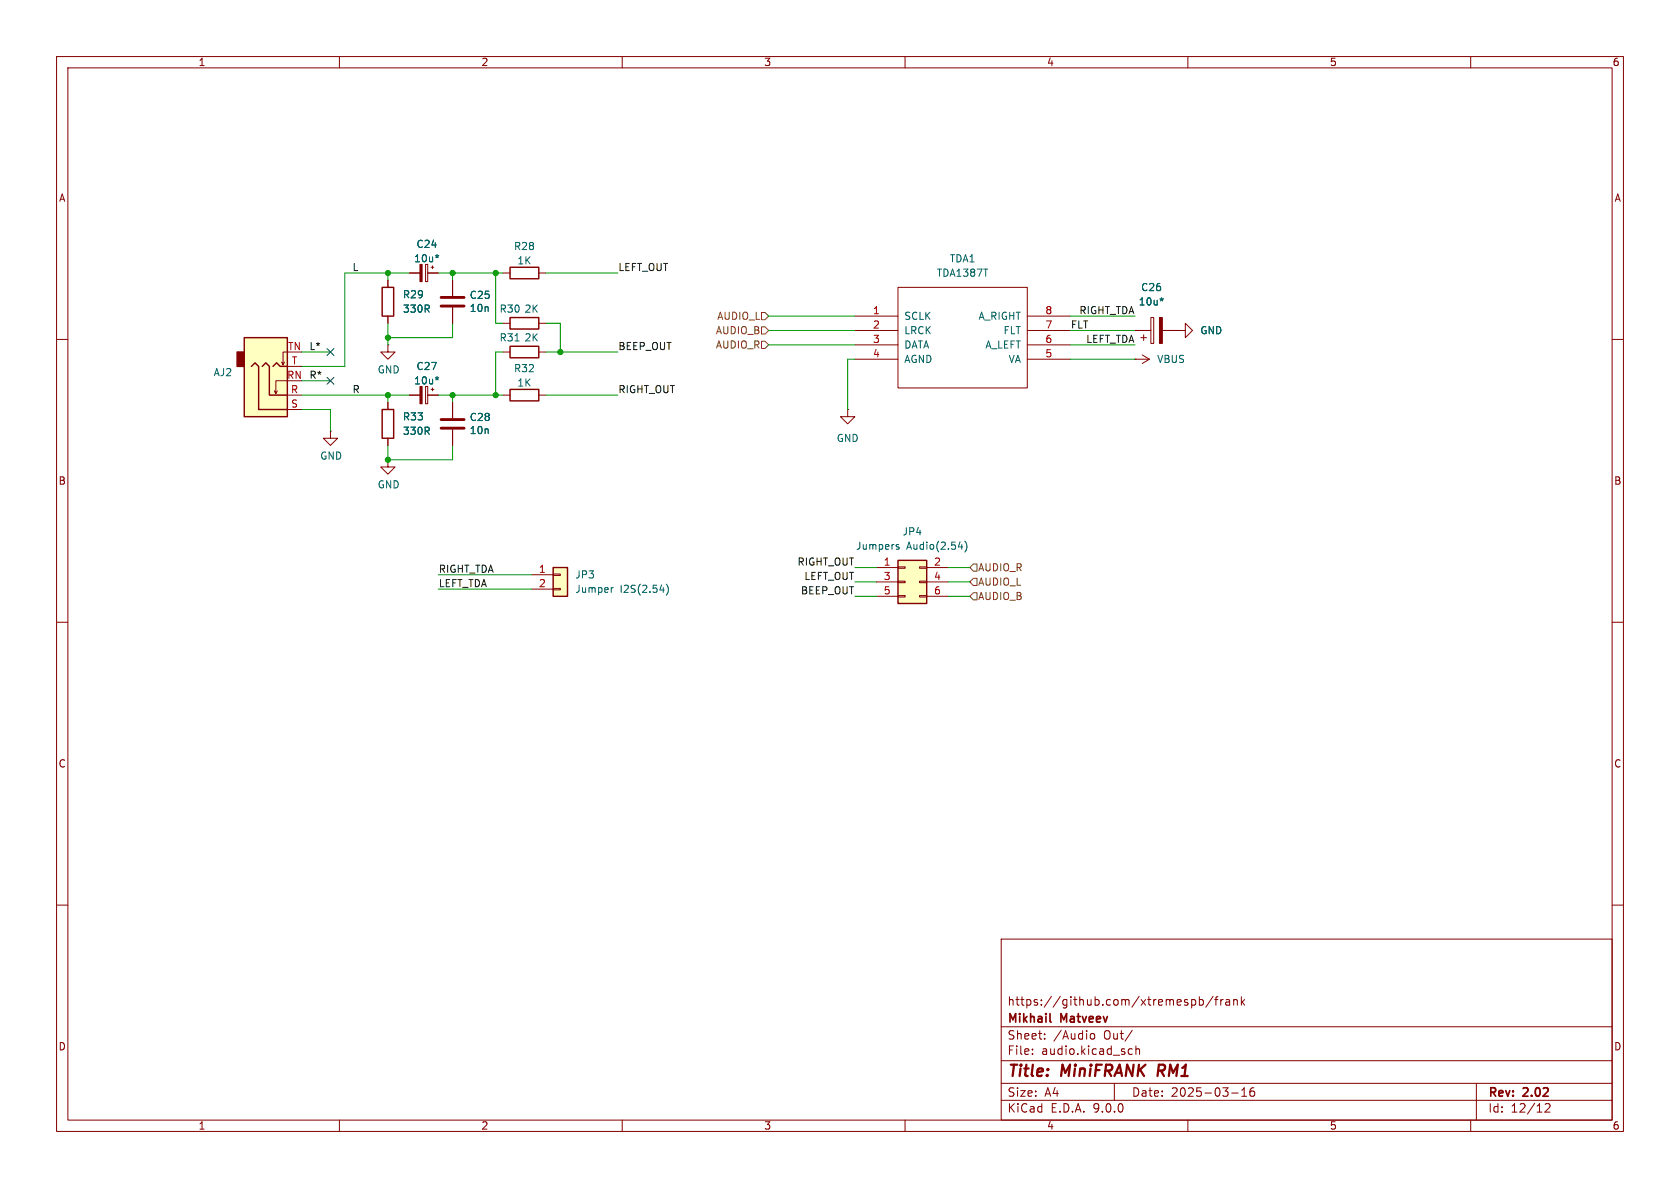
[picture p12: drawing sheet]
<svg xmlns="http://www.w3.org/2000/svg" width="297mm" height="210mm" viewBox="0 0 297 210" stroke-linecap="round" stroke-linejoin="round" font-family="sans-serif">
<g fill="none" stroke="#840000" stroke-width=".18">
<path d="M10 10h277v190h-277zM12 12h273v186h-273zM60 10v2M110 10v2M160 10v2M210 10v2M260 10v2M10 60h2M149.9 72.4v1.3h1.2l-1.2 1.2-1.3-1.2h1.3M149.9 72.4h.1M285 60h2M10 110h2"/>
<path d="M285 110h2M10 160h2M177 166h108v32h-108zM210.7 176.8l.4-.1 .3 .3v.4l-.2 .2h-.5M212 176.8l.5-.1 .2 .3v.4l-.1 .2h-.6M212 176.2v1.5M214.5 176.1l-1.3 2M214.7 176.7h.6M215.3 176.2l-.3 .2v1.3M215.8 176.7v1M216.2 176.7l-.2 .1-.2 .2M216.7 176.8h.6l.1 .9"/>
<path d="M217.4 177.1h-.5a.29 .29 0 0 0-.2 .3 .29 .29 0 0 0 .2 .3l.5-.1M218.1 176.8l.2-.1 .4 .1v.9M218.1 176.7v1M219.5 176.2v1.5M219.6 177.1l.4 .6M220 176.7l-.5 .6M285 160h2M60 198v2M110 198v2M160 198v2M177 194.5h108M177 191.5h108"/>
<path d="M177 187.5h108M177 181.5h108M182.5 186.3v.1M182.5 185.5v.1M184.7 183.6v.1M184.7 182.8v.1M192.7 183l.3-.3 .4 .1 .1 .2v.4l-.1 .2-.4 .1-.3-.3M197 191.5v3M199.6 186.3h.6M199.6 185.5h.6M200.2 182.1l-1.3 2M200.8 185.5l.2-.1 .4 .1 .1 .9"/>
<path d="M200.8 184.9v1.5M210 198v2M217.7 193.2h1.2M219.5 193.8h.9M219.5 192.7l.5-.4v1.5M221.7 192.3a.59 .59 0 0 0-.7 .6v.6l.1 .2 .4 .1 .2-.1 .1-.5-.1-.3h-.5l-.2 .3M260 198v2M261 191.5v6.5M273.2 195.2l.5-.1 .3 .1v.3l-.9 1.1h.9"/>
</g>
<path d="M204.9 188.2l-.3 2" fill="none" stroke="#840000" stroke-width=".4"/>
<path d="M185.6 180.5l.2 .2" fill="none" stroke="#840000" stroke-width=".3"/>
<path d="M97.8 100.3h2.5v5.1h-2.5z" fill="#ffffc2"/>
<path d="M67.6 50.8h2v5.1h-2zM90.2 47.2h5v2.1h-5zM90.2 56.1h5v2.1h-5zM67.6 72.4h2v5.1h-2zM97.8 100.3h2.5v5.1h-2.5z" fill="none" stroke="#840000" stroke-width=".25"/>
<g fill="none" stroke="#840000" stroke-width=".18">
<path d="M68.6 49.5v1.3M68.6 55.9v1.3M72.4 48.3h1.8M75.2 46.7h.4v3.1h-.4zM75.6 48.3h1.9M76.2 47.2h.5M76.5 47v.5M88.9 48.3h1.3M88.9 57.2h1.3M95.2 48.3h1.3M95.2 57.2h1.3M151.1 55.9h7.6"/>
<path d="M151.1 58.4h7.6M158.7 50.8h22.9v17.8h-22.9zM181.6 55.9h7.6M181.6 58.4h7.6M68.6 71.1v1.3M68.6 77.5v1.2M80 71.1v2.8M80 75.9v2.8M151.1 61h7.6M151.1 63.5h7.6M181.6 61h7.6M181.6 63.5h7.6"/>
<path d="M68.6 81.3v1.3h1.2l-1.2 1.2-1.3-1.2h1.3M68.6 81.3h.1M94 101.6h3.8M94 104.1h3.8M97.8 101.5h1.3v.2h-1.3zM97.8 104h1.3v.3h-1.3z"/>
</g>
<path d="M77.6 45.2l-.3 .1 .1 .3M108.4 103.9l-.3 .1M116.6 104.3h.8M117.8 103.3a1.46 1.46 0 0 1 0 1.9" fill="none" stroke="#006464" stroke-width=".18"/>
<path d="M78 74.2h4M78 75.7h4" fill="none" stroke="#840000" stroke-width=".51"/>
<path d="M74.2 46.7h.4v3.1h-.4z" fill="#840000" stroke="#840000" stroke-width=".18"/>
<path d="M43.2 59.7h7.6v14h-7.6z" fill="#ffffc2"/>
<path d="M41.9 62.2h1.3v2.6h-1.3z" fill="#840000" stroke="#840000" stroke-width=".25"/>
<path d="M43.2 59.7h7.6v14h-7.6zM44.4 64.8l.7-.7 .6 .7v7.6h5.1M46.4 64.8l.6-.7 .6 .7v5.1h3.2M48.3 64.8l.6-.7 .6 .7h1.3M90.2 68.8h5v2.1h-5zM90.2 61.2h5v2h-5z" fill="none" stroke="#840000" stroke-width=".25"/>
<g fill="none" stroke="#840000" stroke-width=".18">
<path d="M80 49.5v2.8M80 54.4v2.8M200.7 58.4h2.8M201.7 59.7h1M202.2 59.2v1M203.5 56.1h.5v4.6h-.5zM205.5 58.4h2.8M208.3 58.4h1.2v-1.2l1.3 1.2-1.3 1.3v-1.3M208.3 58.4h.1M49 69.1l-.2 .5M50.3 64l-.3 .5M50.8 67.3h-2v2.3l-.3-.5"/>
<path d="M50.8 62.2h-.8v2.3l-.2-.5M50.8 72.4h2.5M50.8 69.9h2.5M50.8 64.8h2.5M58.4 76.2v1.3h1.3l-1.3 1.2-1.3-1.2h1.3M58.4 76.2h.1M68.6 61v1.2h1.2l-1.2 1.3-1.3-1.3h1.3M68.6 61h.1M72.4 69.9h1.8M75.2 68.3h.4v3.1h-.4zM75.6 69.9h1.9M76.2 68.8h.5"/>
<path d="M76.5 68.6v.5M88.9 69.9h1.3M88.9 62.2h1.3M95.2 69.9h1.3M95.2 62.2h1.3M200.7 63.5h.1M200.7 63.5h2.5M201.9 62.7l1.3 .8M203.2 63.5l-1.3 .8"/>
</g>
<g fill="#840000" stroke="#840000" stroke-width=".18">
<path d="M74.2 68.3h.4v3.1h-.4z"/>
<path d="M205 56.1h.5v4.6h-.5z"/>
</g>
<path d="M205.7 52.8l-.3 .2 .1 .2M77.6 66.8l-.3 .1 .1 .2M91 60.3h.8" fill="none" stroke="#006464" stroke-width=".18"/>
<path d="M78 52.6h4M78 54.1h4" fill="none" stroke="#840000" stroke-width=".51"/>
<path d="M158.7 99.1h5.1v7.6h-5.1z" fill="#ffffc2"/>
<path d="M158.7 99.1h5.1v7.6h-5.1z" fill="none" stroke="#840000" stroke-width=".25"/>
<g fill="none" stroke="#840000" stroke-width=".18">
<path d="M68.6 49.5v1.3M68.6 55.9v1.3M72.4 48.3h1.8M75.6 48.3h1.9M80 49.5v2.8M80 54.4v2.8M200.7 58.4h2.8M205.5 58.4h2.8M208.3 58.4h.1M68.6 71.1v1.3M68.6 77.5v1.2M72.4 69.9h1.8"/>
<path d="M75.6 69.9h1.9M80 71.1v2.8M80 75.9v2.8M154.9 100.3h3.8M154.9 102.9h3.8M154.9 105.4h3.8M158.7 100.2h1.3v.3h-1.3zM158.7 102.7h1.3v.3h-1.3zM158.7 105.3h1.3v.2h-1.3zM162.6 100.2h1.2v.3h-1.2zM162.6 102.7h1.2v.3h-1.2zM162.6 105.3h1.2v.2h-1.2z"/>
<path d="M163.8 100.3h3.8M163.8 102.9h3.8M163.8 105.4h3.8"/>
</g>
<path d="M77.6 45.2l-.3 .1 .1 .3M205.7 52.8l-.3 .2 .1 .2M77.6 66.8l-.3 .1 .1 .2M158.5 96.6l.5 .3-.1 .1-.4 .1M158.5 96.3h.4M169.4 96.7h.8M170 96.3v.8M170.6 95.6a1.46 1.46 0 0 1 0 2" fill="none" stroke="#006464" stroke-width=".18"/>
<path d="M134.6 57.8h.7l.6 .6-.6 .7h-.7zM134.6 55.2h.7l.6 .7-.6 .6h-.7zM134.6 60.3h.7l.6 .7-.6 .6h-.7zM172.1 99.7h.6v1.3h-.6l-.7-.7zM172.1 104.8h.6v1.2h-.6l-.7-.6zM172.1 102.2h.6v1.3h-.6l-.7-.6z" fill="none" stroke="#725600" stroke-width=".18"/>
<g fill="none" stroke="#009600" stroke-width=".18">
<path d="M68.6 48.3v1.2M68.6 57.2v3.8M72.4 48.3h-11.4v16.5h-7.7M77.5 48.3h11.4M80 48.3v1.2M80 57.2v2.5h-11.4M87.6 48.3v8.9h1.3M96.5 48.3h12.7M96.5 57.2h2.6v5M135.9 55.9h15.2M135.9 58.4h15.2M189.2 55.9h11.5"/>
<path d="M189.2 58.4h11.5M53.3 69.9h19.1M53.3 67.3h5.1M53.3 62.2h5.1M53.3 72.4h5.1v3.8M68.6 78.7v2.6h11.4v-2.6M68.6 69.9v1.2M77.5 69.9h11.4M80 69.9v1.2M88.9 62.2h-1.3v7.7M96.5 69.9h12.7M96.5 62.2h12.7"/>
<path d="M135.9 61h15.2M151.1 63.5h-1.2v8.9M189.2 61h11.5M189.2 63.5h11.5M77.5 104.1h16.5M77.5 101.6h16.5M151.1 102.9h3.8M151.1 100.3h3.8M151.1 105.4h3.8M167.6 102.9h3.8M167.6 100.3h3.8M167.6 105.4h3.8"/>
</g>
<path d="M57.8 61.6l1.2 1.2M57.8 66.7l1.2 1.2M59 61.6l-1.2 1.2M59 66.7l-1.2 1.2" fill="none" stroke="#000084" stroke-width=".18"/>
<g fill="#009600" stroke="#009600" stroke-width=".18">
<circle cx="68.6" cy="69.9" r=".46"/>
<circle cx="87.6" cy="69.9" r=".46"/>
<circle cx="80" cy="69.9" r=".46"/>
<circle cx="68.6" cy="81.3" r=".46"/>
<circle cx="99.1" cy="62.2" r=".46"/>
<circle cx="68.6" cy="48.3" r=".46"/>
<circle cx="87.6" cy="48.3" r=".46"/>
<circle cx="80" cy="48.3" r=".46"/>
<circle cx="68.6" cy="59.7" r=".46"/>
</g>
<g font-size="2.8" fill="#840000">
<text x="178" y="190.9">Title:</text>
<text x="187.7" y="190.9">MiniFRANK</text>
<text x="205.5" y="190.9">RM1</text>
</g>
<g font-size="2.1" fill="#840000">
<text x="178" y="178">https://github.com/xtremespb/frank</text>
<text x="178" y="184">Sheet:</text>
<text x="178" y="181.2">Mikhail</text>
<text x="186.2" y="184">/Audio</text>
<text x="187.6" y="181.2">Matveev</text>
<text x="195.2" y="184">Out/</text>
<text x="178" y="186.7">File:</text>
<text x="184.1" y="186.7">audio.kicad_sch</text>
<text x="178" y="196.9">KiCad</text>
<text x="178" y="194.1">Size:</text>
<text x="184.7" y="194.1">A4</text>
<text x="185.7" y="196.9">E.D.A.</text>
<text x="193.3" y="196.9">9.0.0</text>
<text x="200" y="194.1">Date:</text>
<text x="207" y="194.1">2025-03-16</text>
<text x="263" y="194.3">Rev:</text>
<text x="263" y="196.9">Id:</text>
<text x="267.1" y="196.9">12/12</text>
<text x="269.4" y="194.3">2.02</text>
</g>
<g font-size="1.8" fill="#840000">
<text x="35" y="11.9">1</text>
<text x="85" y="11.9">2</text>
<text x="135" y="11.9">3</text>
<text x="185" y="11.9">4</text>
<text x="235" y="11.9">5</text>
<text x="285" y="11.9">6</text>
<text x="10.3" y="35.9">A</text>
<text x="285.3" y="35.9">A</text>
<text x="10.3" y="85.9">B</text>
<text x="285.3" y="85.9">B</text>
<text x="10.3" y="135.9">C</text>
<text x="285.3" y="135.9">C</text>
<text x="10.3" y="185.9">D</text>
<text x="285.3" y="185.9">D</text>
<text x="35" y="199.9">1</text>
<text x="85" y="199.9">2</text>
<text x="135" y="199.9">3</text>
<text x="185" y="199.9">4</text>
<text x="235" y="199.9">5</text>
<text x="285" y="199.9">6</text>
</g>
<g font-size="1.8" fill="#0f0f0f">
<text x="62.2" y="48">L</text>
<text x="109.2" y="48">LEFT_OUT</text>
<text x="189.2" y="58.2">FLT</text>
<text x="190.7" y="55.6">RIGHT_TDA</text>
<text x="54.6" y="62">L*</text>
<text x="109.2" y="62">BEEP_OUT</text>
<text x="191.9" y="60.7">LEFT_TDA</text>
<text x="54.6" y="67">R*</text>
<text x="62.2" y="69.6">R</text>
<text x="109.2" y="69.6">RIGHT_OUT</text>
<text x="77.5" y="101.3">RIGHT_TDA</text>
<text x="140.9" y="100.1">RIGHT_OUT</text>
<text x="77.5" y="103.9">LEFT_TDA</text>
<text x="141.5" y="105.1">BEEP_OUT</text>
<text x="142.1" y="102.6">LEFT_OUT</text>
</g>
<g font-size="1.8" fill="#006464">
<text x="73.1" y="46.6">10u*</text>
<text x="73.5" y="44">C24</text>
<text x="90.8" y="44.4">R28</text>
<text x="91.4" y="46.9">1K</text>
<text x="167.8" y="46.6">TDA1</text>
<text x="71.1" y="52.9">R29</text>
<text x="82.9" y="53">C25</text>
<text x="165.5" y="49.1">TDA1387T</text>
<text x="201.6" y="51.7">C26</text>
<text x="71.1" y="55.5">330R</text>
<text x="82.9" y="55.3">10n</text>
<text x="88.2" y="55.5">R30</text>
<text x="92.6" y="55.5">2K</text>
<text x="159.8" y="56.7">SCLK</text>
<text x="159.8" y="59.3">LRCK</text>
<text x="172.9" y="56.7">A_RIGHT</text>
<text x="177.3" y="59.3">FLT</text>
<text x="201.2" y="54.2">10u*</text>
<text x="212.1" y="59.3">GND</text>
<text x="73.5" y="65.6">C27</text>
<text x="88.2" y="60.6">R31</text>
<text x="90.8" y="66">R32</text>
<text x="92.6" y="60.6">2K</text>
<text x="159.8" y="61.8">DATA</text>
<text x="159.8" y="64.4">AGND</text>
<text x="174.1" y="61.8">A_LEFT</text>
<text x="178.2" y="64.4">VA</text>
<text x="204.5" y="64.4">VBUS</text>
<text x="37.7" y="66.7">AJ2</text>
<text x="66.7" y="66.2">GND</text>
<text x="73.1" y="68.2">10u*</text>
<text x="91.4" y="68.5">1K</text>
<text x="71.1" y="77.1">330R</text>
<text x="71.1" y="74.5">R33</text>
<text x="82.9" y="74.6">C28</text>
<text x="82.9" y="76.9">10n</text>
<text x="56.5" y="81.5">GND</text>
<text x="147.8" y="78.3">GND</text>
<text x="66.7" y="86.5">GND</text>
<text x="159.5" y="94.8">JP4</text>
<text x="151.2" y="97.4">Jumpers</text>
<text x="160.3" y="97.4">Audio(2.54)</text>
<text x="101.6" y="102.5">JP3</text>
<text x="101.6" y="105">Jumper</text>
<text x="109.6" y="105">I2S(2.54)</text>
</g>
<g font-size="1.8" fill="#725600">
<text x="126.5" y="59.3">AUDIO_B</text>
<text x="126.7" y="56.7">AUDIO_L</text>
<text x="126.5" y="61.8">AUDIO_R</text>
<text x="172.8" y="101.2">AUDIO_R</text>
<text x="172.8" y="106.3">AUDIO_B</text>
<text x="172.8" y="103.7">AUDIO_L</text>
</g>
<g font-size="1.8" fill="#a90000">
<text x="154.2" y="55.6">1</text>
<text x="154.2" y="58.2">2</text>
<text x="184.7" y="55.6">8</text>
<text x="184.7" y="58.2">7</text>
<text x="50.8" y="62">TN</text>
<text x="51.5" y="64.5">T</text>
<text x="154.2" y="60.7">3</text>
<text x="154.2" y="63.2">4</text>
<text x="184.7" y="60.7">6</text>
<text x="184.7" y="63.2">5</text>
<text x="50.7" y="67.1">RN</text>
<text x="51.3" y="69.6">R</text>
<text x="51.4" y="72.1">S</text>
<text x="95.2" y="101.3">1</text>
<text x="156.1" y="100.1">1</text>
<text x="165" y="100.1">2</text>
<text x="95.2" y="103.9">2</text>
<text x="156.1" y="102.6">3</text>
<text x="156.1" y="105.2">5</text>
<text x="165" y="102.6">4</text>
<text x="165" y="105.2">6</text>
</g>
</svg>
